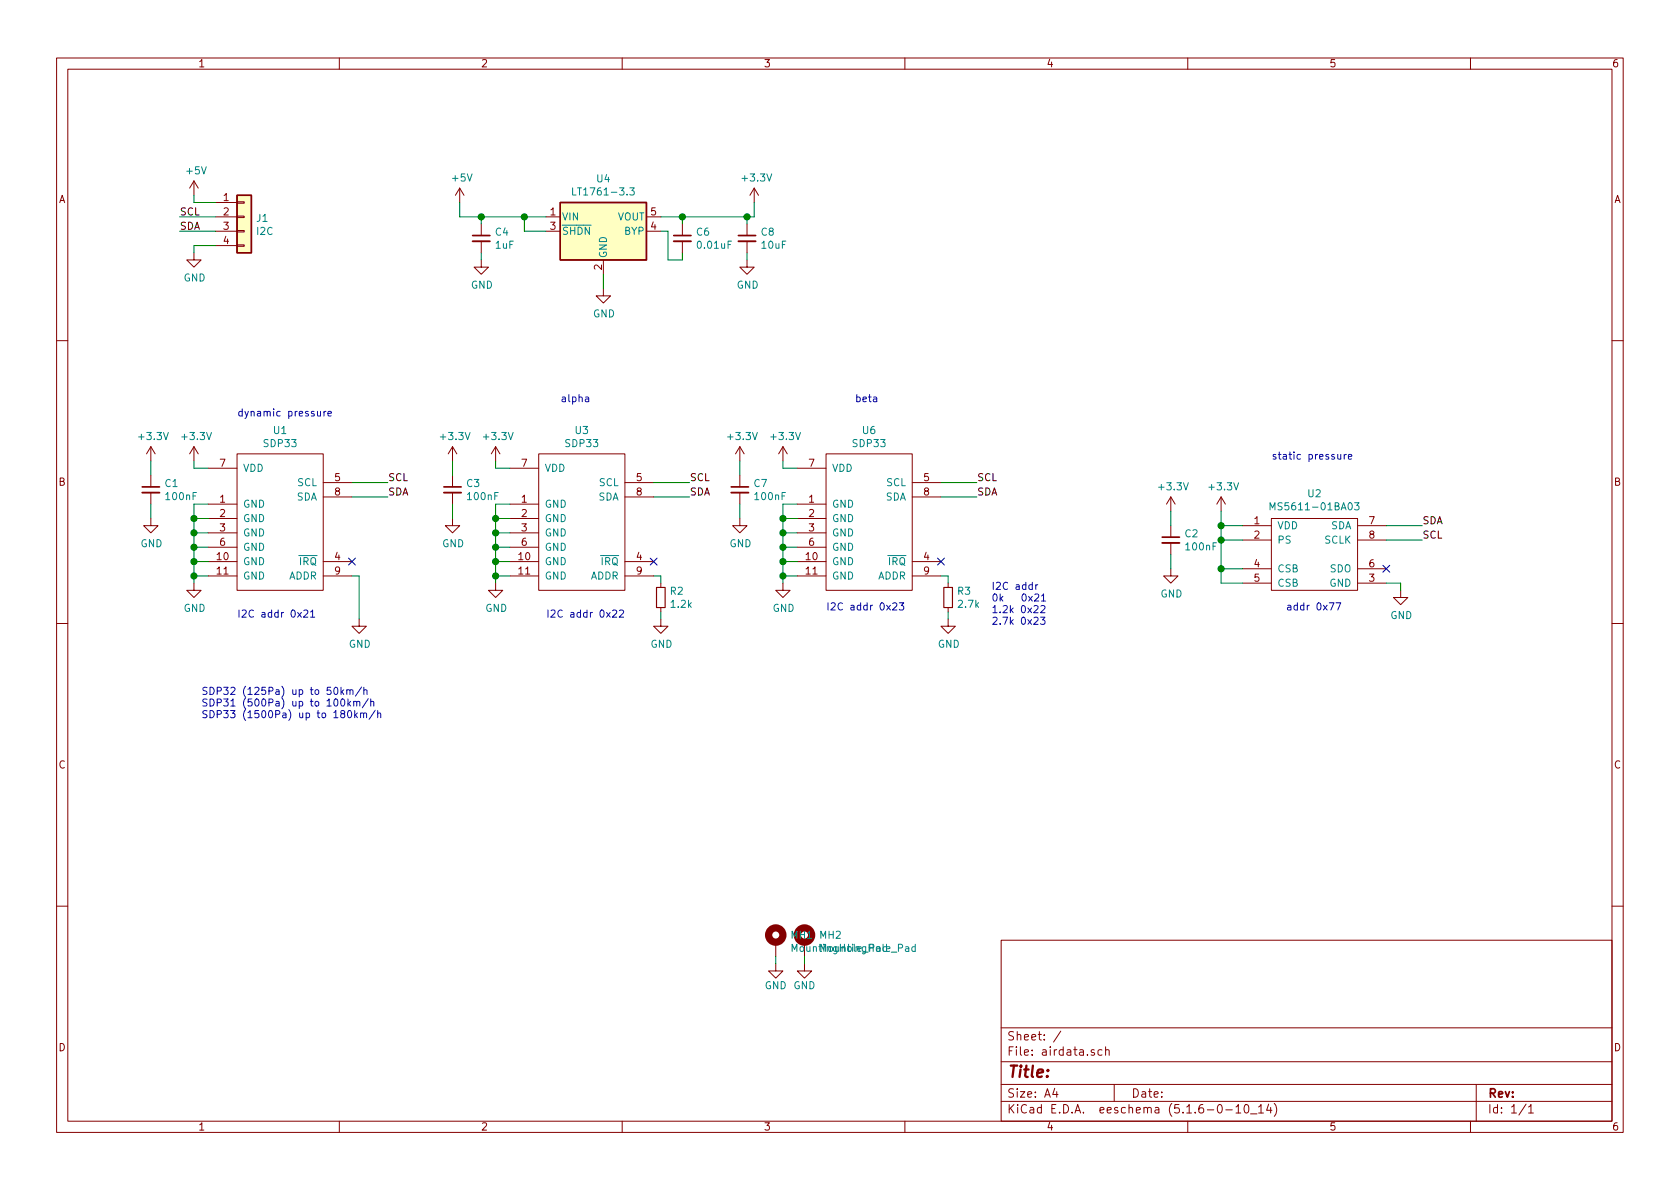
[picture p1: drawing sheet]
EESchema Schematic File Version 4
LIBS:airdata-cache
EELAYER 29 0
EELAYER END
$Descr A4 11693 8268
encoding utf-8
Sheet 1 1
Title ""
Date ""
Rev ""
Comp ""
Comment1 ""
Comment2 ""
Comment3 ""
Comment4 ""
$EndDescr
$Comp
L Connector_Generic:Conn_01x04 J1
U 1 1
P 1700 1500
F 0 "J1" H 1780 1492 50  0000 L CNN
F 1 "I2C" H 1780 1401 50  0000 L CNN
F 2 "Connector_JST:JST_GH_SM04B-GHS-TB_1x04-1MP_P1.25mm_Horizontal" H 1700 1500 50  0001 C CNN
F 3 "~" H 1700 1500 50  0001 C CNN
	1    1700 1500
	1    0    0    -1  
$EndComp
$Comp
L power:+5V #PWR0101
U 1 1
P 1350 1350
F 0 "#PWR0101" H 1350 1200 50  0001 C CNN
F 1 "+5V" H 1365 1523 50  0000 C CNN
F 2 "" H 1350 1350 50  0001 C CNN
F 3 "" H 1350 1350 50  0001 C CNN
	1    1350 1350
	1    0    0    -1  
$EndComp
Wire Wire Line
	1350 1350 1350 1400
Wire Wire Line
	1350 1400 1500 1400
$Comp
L power:GND #PWR0102
U 1 1
P 1350 1750
F 0 "#PWR0102" H 1350 1500 50  0001 C CNN
F 1 "GND" H 1355 1577 50  0000 C CNN
F 2 "" H 1350 1750 50  0001 C CNN
F 3 "" H 1350 1750 50  0001 C CNN
	1    1350 1750
	1    0    0    -1  
$EndComp
Wire Wire Line
	1350 1750 1350 1700
Wire Wire Line
	1350 1700 1500 1700
Text Label 1250 1500 0    50   ~ 0
SCL
Text Label 1250 1600 0    50   ~ 0
SDA
Wire Wire Line
	1250 1600 1500 1600
Wire Wire Line
	1250 1500 1500 1500
$Comp
L Regulator_Linear:LT1761-3.3 U4
U 1 1
P 4200 1600
F 0 "U4" H 4200 1967 50  0000 C CNN
F 1 "LT1761-3.3" H 4200 1876 50  0000 C CNN
F 2 "Package_TO_SOT_SMD:TSOT-23-5" H 4200 1925 50  0001 C CNN
F 3 "http://cds.linear.com/docs/en/datasheet/1761sff.pdf" H 4200 1600 50  0001 C CNN
	1    4200 1600
	1    0    0    -1  
$EndComp
$Comp
L sensors:SDP32 U1
U 1 1
P 1950 3700
F 0 "U1" H 1950 4415 50  0000 C CNN
F 1 "SDP33" H 1950 4324 50  0000 C CNN
F 2 "footprints:SDP3x" H 1950 3700 50  0001 C CNN
F 3 "" H 1950 3700 50  0001 C CNN
	1    1950 3700
	1    0    0    -1  
$EndComp
Text Label 2700 3350 0    50   ~ 0
SCL
Text Label 2700 3450 0    50   ~ 0
SDA
Wire Wire Line
	2700 3450 2450 3450
Wire Wire Line
	2700 3350 2450 3350
$Comp
L power:GND #PWR0105
U 1 1
P 3350 1800
F 0 "#PWR0105" H 3350 1550 50  0001 C CNN
F 1 "GND" H 3355 1627 50  0000 C CNN
F 2 "" H 3350 1800 50  0001 C CNN
F 3 "" H 3350 1800 50  0001 C CNN
	1    3350 1800
	1    0    0    -1  
$EndComp
Wire Wire Line
	3350 1800 3350 1750
$Comp
L Device:C_Small C4
U 1 1
P 3350 1650
F 0 "C4" H 3442 1696 50  0000 L CNN
F 1 "1uF" H 3442 1605 50  0000 L CNN
F 2 "Capacitor_SMD:C_0603_1608Metric" H 3350 1650 50  0001 C CNN
F 3 "~" H 3350 1650 50  0001 C CNN
	1    3350 1650
	1    0    0    -1  
$EndComp
Wire Wire Line
	3350 1550 3350 1500
Wire Wire Line
	3350 1500 3650 1500
$Comp
L power:+5V #PWR0106
U 1 1
P 3200 1400
F 0 "#PWR0106" H 3200 1250 50  0001 C CNN
F 1 "+5V" H 3215 1573 50  0000 C CNN
F 2 "" H 3200 1400 50  0001 C CNN
F 3 "" H 3200 1400 50  0001 C CNN
	1    3200 1400
	1    0    0    -1  
$EndComp
Wire Wire Line
	3200 1400 3200 1500
Wire Wire Line
	3200 1500 3350 1500
Connection ~ 3350 1500
Wire Wire Line
	3800 1600 3650 1600
Wire Wire Line
	3650 1600 3650 1500
Connection ~ 3650 1500
Wire Wire Line
	3650 1500 3800 1500
$Comp
L Device:C_Small C6
U 1 1
P 4750 1650
F 0 "C6" H 4842 1696 50  0000 L CNN
F 1 "0.01uF" H 4842 1605 50  0000 L CNN
F 2 "Capacitor_SMD:C_0603_1608Metric" H 4750 1650 50  0001 C CNN
F 3 "~" H 4750 1650 50  0001 C CNN
	1    4750 1650
	1    0    0    -1  
$EndComp
Wire Wire Line
	4600 1500 4750 1500
Wire Wire Line
	4750 1550 4750 1500
Connection ~ 4750 1500
Wire Wire Line
	4600 1600 4650 1600
Wire Wire Line
	4650 1600 4650 1800
Wire Wire Line
	4650 1800 4750 1800
Wire Wire Line
	4750 1800 4750 1750
$Comp
L power:+3.3V #PWR0107
U 1 1
P 5250 1400
F 0 "#PWR0107" H 5250 1250 50  0001 C CNN
F 1 "+3.3V" H 5265 1573 50  0000 C CNN
F 2 "" H 5250 1400 50  0001 C CNN
F 3 "" H 5250 1400 50  0001 C CNN
	1    5250 1400
	1    0    0    -1  
$EndComp
Wire Wire Line
	5250 1400 5250 1500
Wire Wire Line
	4750 1500 5200 1500
$Comp
L Device:C_Small C8
U 1 1
P 5200 1650
F 0 "C8" H 5292 1696 50  0000 L CNN
F 1 "10uF" H 5292 1605 50  0000 L CNN
F 2 "Capacitor_SMD:C_0603_1608Metric" H 5200 1650 50  0001 C CNN
F 3 "~" H 5200 1650 50  0001 C CNN
	1    5200 1650
	1    0    0    -1  
$EndComp
Wire Wire Line
	5200 1550 5200 1500
Connection ~ 5200 1500
Wire Wire Line
	5200 1500 5250 1500
$Comp
L power:GND #PWR0108
U 1 1
P 5200 1800
F 0 "#PWR0108" H 5200 1550 50  0001 C CNN
F 1 "GND" H 5205 1627 50  0000 C CNN
F 2 "" H 5200 1800 50  0001 C CNN
F 3 "" H 5200 1800 50  0001 C CNN
	1    5200 1800
	1    0    0    -1  
$EndComp
Wire Wire Line
	5200 1800 5200 1750
$Comp
L power:+3.3V #PWR0109
U 1 1
P 1350 3200
F 0 "#PWR0109" H 1350 3050 50  0001 C CNN
F 1 "+3.3V" H 1365 3373 50  0000 C CNN
F 2 "" H 1350 3200 50  0001 C CNN
F 3 "" H 1350 3200 50  0001 C CNN
	1    1350 3200
	1    0    0    -1  
$EndComp
Wire Wire Line
	1350 3200 1350 3250
Wire Wire Line
	1350 3250 1450 3250
$Comp
L power:GND #PWR0110
U 1 1
P 1350 4050
F 0 "#PWR0110" H 1350 3800 50  0001 C CNN
F 1 "GND" H 1355 3877 50  0000 C CNN
F 2 "" H 1350 4050 50  0001 C CNN
F 3 "" H 1350 4050 50  0001 C CNN
	1    1350 4050
	1    0    0    -1  
$EndComp
Wire Wire Line
	1350 4050 1350 4000
Wire Wire Line
	1350 3500 1450 3500
Wire Wire Line
	1450 3600 1350 3600
Connection ~ 1350 3600
Wire Wire Line
	1350 3600 1350 3500
Wire Wire Line
	1350 3700 1450 3700
Connection ~ 1350 3700
Wire Wire Line
	1350 3700 1350 3600
Wire Wire Line
	1350 3800 1450 3800
Connection ~ 1350 3800
Wire Wire Line
	1350 3800 1350 3700
Connection ~ 1350 3900
Wire Wire Line
	1350 3900 1350 3800
Wire Wire Line
	1350 3900 1450 3900
Wire Wire Line
	1450 4000 1350 4000
Connection ~ 1350 4000
Wire Wire Line
	1350 4000 1350 3900
NoConn ~ 2450 3900
Wire Wire Line
	2450 4000 2500 4000
$Comp
L power:GND #PWR0111
U 1 1
P 2500 4300
F 0 "#PWR0111" H 2500 4050 50  0001 C CNN
F 1 "GND" H 2505 4127 50  0000 C CNN
F 2 "" H 2500 4300 50  0001 C CNN
F 3 "" H 2500 4300 50  0001 C CNN
	1    2500 4300
	1    0    0    -1  
$EndComp
Text Notes 6900 4350 0    50   ~ 0
I2C addr\n0k   0x21\n1.2k 0x22\n2.7k 0x23
$Comp
L sensors:SDP32 U3
U 1 1
P 4050 3700
F 0 "U3" H 4050 4415 50  0000 C CNN
F 1 "SDP33" H 4050 4324 50  0000 C CNN
F 2 "footprints:SDP3x" H 4050 3700 50  0001 C CNN
F 3 "" H 4050 3700 50  0001 C CNN
	1    4050 3700
	1    0    0    -1  
$EndComp
Text Label 4800 3350 0    50   ~ 0
SCL
Text Label 4800 3450 0    50   ~ 0
SDA
Wire Wire Line
	4800 3450 4550 3450
Wire Wire Line
	4800 3350 4550 3350
$Comp
L power:+3.3V #PWR0112
U 1 1
P 3450 3200
F 0 "#PWR0112" H 3450 3050 50  0001 C CNN
F 1 "+3.3V" H 3465 3373 50  0000 C CNN
F 2 "" H 3450 3200 50  0001 C CNN
F 3 "" H 3450 3200 50  0001 C CNN
	1    3450 3200
	1    0    0    -1  
$EndComp
Wire Wire Line
	3450 3200 3450 3250
Wire Wire Line
	3450 3250 3550 3250
$Comp
L power:GND #PWR0113
U 1 1
P 3450 4050
F 0 "#PWR0113" H 3450 3800 50  0001 C CNN
F 1 "GND" H 3455 3877 50  0000 C CNN
F 2 "" H 3450 4050 50  0001 C CNN
F 3 "" H 3450 4050 50  0001 C CNN
	1    3450 4050
	1    0    0    -1  
$EndComp
Wire Wire Line
	3450 4050 3450 4000
Wire Wire Line
	3450 3500 3550 3500
Wire Wire Line
	3550 3600 3450 3600
Connection ~ 3450 3600
Wire Wire Line
	3450 3600 3450 3500
Wire Wire Line
	3450 3700 3550 3700
Connection ~ 3450 3700
Wire Wire Line
	3450 3700 3450 3600
Wire Wire Line
	3450 3800 3550 3800
Connection ~ 3450 3800
Wire Wire Line
	3450 3800 3450 3700
Connection ~ 3450 3900
Wire Wire Line
	3450 3900 3450 3800
Wire Wire Line
	3450 3900 3550 3900
Wire Wire Line
	3550 4000 3450 4000
Connection ~ 3450 4000
Wire Wire Line
	3450 4000 3450 3900
NoConn ~ 4550 3900
$Comp
L Device:R_Small R2
U 1 1
P 4600 4150
F 0 "R2" H 4659 4196 50  0000 L CNN
F 1 "1.2k" H 4659 4105 50  0000 L CNN
F 2 "Resistor_SMD:R_0603_1608Metric" H 4600 4150 50  0001 C CNN
F 3 "~" H 4600 4150 50  0001 C CNN
	1    4600 4150
	1    0    0    -1  
$EndComp
Wire Wire Line
	4550 4000 4600 4000
Wire Wire Line
	4600 4000 4600 4050
$Comp
L power:GND #PWR0114
U 1 1
P 4600 4300
F 0 "#PWR0114" H 4600 4050 50  0001 C CNN
F 1 "GND" H 4605 4127 50  0000 C CNN
F 2 "" H 4600 4300 50  0001 C CNN
F 3 "" H 4600 4300 50  0001 C CNN
	1    4600 4300
	1    0    0    -1  
$EndComp
Wire Wire Line
	4600 4300 4600 4250
$Comp
L sensors:SDP32 U6
U 1 1
P 6050 3700
F 0 "U6" H 6050 4415 50  0000 C CNN
F 1 "SDP33" H 6050 4324 50  0000 C CNN
F 2 "footprints:SDP3x" H 6050 3700 50  0001 C CNN
F 3 "" H 6050 3700 50  0001 C CNN
	1    6050 3700
	1    0    0    -1  
$EndComp
$Comp
L power:+3.3V #PWR0115
U 1 1
P 5450 3200
F 0 "#PWR0115" H 5450 3050 50  0001 C CNN
F 1 "+3.3V" H 5465 3373 50  0000 C CNN
F 2 "" H 5450 3200 50  0001 C CNN
F 3 "" H 5450 3200 50  0001 C CNN
	1    5450 3200
	1    0    0    -1  
$EndComp
Wire Wire Line
	5450 3200 5450 3250
Wire Wire Line
	5450 3250 5550 3250
$Comp
L power:GND #PWR0116
U 1 1
P 5450 4050
F 0 "#PWR0116" H 5450 3800 50  0001 C CNN
F 1 "GND" H 5455 3877 50  0000 C CNN
F 2 "" H 5450 4050 50  0001 C CNN
F 3 "" H 5450 4050 50  0001 C CNN
	1    5450 4050
	1    0    0    -1  
$EndComp
Wire Wire Line
	5450 4050 5450 4000
Wire Wire Line
	5450 3500 5550 3500
Wire Wire Line
	5550 3600 5450 3600
Connection ~ 5450 3600
Wire Wire Line
	5450 3600 5450 3500
Wire Wire Line
	5450 3700 5550 3700
Connection ~ 5450 3700
Wire Wire Line
	5450 3700 5450 3600
Wire Wire Line
	5450 3800 5550 3800
Connection ~ 5450 3800
Wire Wire Line
	5450 3800 5450 3700
Connection ~ 5450 3900
Wire Wire Line
	5450 3900 5450 3800
Wire Wire Line
	5450 3900 5550 3900
Wire Wire Line
	5550 4000 5450 4000
Connection ~ 5450 4000
Wire Wire Line
	5450 4000 5450 3900
NoConn ~ 6550 3900
$Comp
L Device:R_Small R3
U 1 1
P 6600 4150
F 0 "R3" H 6659 4196 50  0000 L CNN
F 1 "2.7k" H 6659 4105 50  0000 L CNN
F 2 "Resistor_SMD:R_0603_1608Metric" H 6600 4150 50  0001 C CNN
F 3 "~" H 6600 4150 50  0001 C CNN
	1    6600 4150
	1    0    0    -1  
$EndComp
Wire Wire Line
	6550 4000 6600 4000
Wire Wire Line
	6600 4000 6600 4050
$Comp
L power:GND #PWR0117
U 1 1
P 6600 4300
F 0 "#PWR0117" H 6600 4050 50  0001 C CNN
F 1 "GND" H 6605 4127 50  0000 C CNN
F 2 "" H 6600 4300 50  0001 C CNN
F 3 "" H 6600 4300 50  0001 C CNN
	1    6600 4300
	1    0    0    -1  
$EndComp
Wire Wire Line
	6600 4300 6600 4250
Text Notes 5750 4250 0    50   ~ 0
I2C addr 0x23
$Comp
L airdata-rescue:MS5611-01BA03-symbols U2
U 1 1
P 9050 3850
F 0 "U2" H 9150 4275 50  0000 C CNN
F 1 "MS5611-01BA03" H 9150 4184 50  0000 C CNN
F 2 "footprints:MS5611-01BA" H 9050 3850 50  0001 C CNN
F 3 "" H 9050 3850 50  0001 C CNN
	1    9050 3850
	1    0    0    -1  
$EndComp
Text Notes 8950 4250 0    50   ~ 0
addr 0x77
$Comp
L power:GND #PWR0118
U 1 1
P 9750 4100
F 0 "#PWR0118" H 9750 3850 50  0001 C CNN
F 1 "GND" H 9755 3927 50  0000 C CNN
F 2 "" H 9750 4100 50  0001 C CNN
F 3 "" H 9750 4100 50  0001 C CNN
	1    9750 4100
	1    0    0    -1  
$EndComp
Wire Wire Line
	9750 4100 9750 4050
Wire Wire Line
	9750 4050 9650 4050
$Comp
L power:+3.3V #PWR0119
U 1 1
P 8500 3550
F 0 "#PWR0119" H 8500 3400 50  0001 C CNN
F 1 "+3.3V" H 8515 3723 50  0000 C CNN
F 2 "" H 8500 3550 50  0001 C CNN
F 3 "" H 8500 3550 50  0001 C CNN
	1    8500 3550
	1    0    0    -1  
$EndComp
$Comp
L Device:C_Small C1
U 1 1
P 1050 3400
F 0 "C1" H 1142 3446 50  0000 L CNN
F 1 "100nF" H 1142 3355 50  0000 L CNN
F 2 "Capacitor_SMD:C_0603_1608Metric" H 1050 3400 50  0001 C CNN
F 3 "~" H 1050 3400 50  0001 C CNN
	1    1050 3400
	1    0    0    -1  
$EndComp
$Comp
L power:+3.3V #PWR0120
U 1 1
P 1050 3200
F 0 "#PWR0120" H 1050 3050 50  0001 C CNN
F 1 "+3.3V" H 1065 3373 50  0000 C CNN
F 2 "" H 1050 3200 50  0001 C CNN
F 3 "" H 1050 3200 50  0001 C CNN
	1    1050 3200
	1    0    0    -1  
$EndComp
$Comp
L power:GND #PWR0121
U 1 1
P 1050 3600
F 0 "#PWR0121" H 1050 3350 50  0001 C CNN
F 1 "GND" H 1055 3427 50  0000 C CNN
F 2 "" H 1050 3600 50  0001 C CNN
F 3 "" H 1050 3600 50  0001 C CNN
	1    1050 3600
	1    0    0    -1  
$EndComp
Wire Wire Line
	1050 3500 1050 3600
Wire Wire Line
	1050 3300 1050 3200
$Comp
L Device:C_Small C3
U 1 1
P 3150 3400
F 0 "C3" H 3242 3446 50  0000 L CNN
F 1 "100nF" H 3242 3355 50  0000 L CNN
F 2 "Capacitor_SMD:C_0603_1608Metric" H 3150 3400 50  0001 C CNN
F 3 "~" H 3150 3400 50  0001 C CNN
	1    3150 3400
	1    0    0    -1  
$EndComp
$Comp
L power:+3.3V #PWR0122
U 1 1
P 3150 3200
F 0 "#PWR0122" H 3150 3050 50  0001 C CNN
F 1 "+3.3V" H 3165 3373 50  0000 C CNN
F 2 "" H 3150 3200 50  0001 C CNN
F 3 "" H 3150 3200 50  0001 C CNN
	1    3150 3200
	1    0    0    -1  
$EndComp
$Comp
L power:GND #PWR0123
U 1 1
P 3150 3600
F 0 "#PWR0123" H 3150 3350 50  0001 C CNN
F 1 "GND" H 3155 3427 50  0000 C CNN
F 2 "" H 3150 3600 50  0001 C CNN
F 3 "" H 3150 3600 50  0001 C CNN
	1    3150 3600
	1    0    0    -1  
$EndComp
Wire Wire Line
	3150 3500 3150 3600
Wire Wire Line
	3150 3300 3150 3200
$Comp
L Device:C_Small C7
U 1 1
P 5150 3400
F 0 "C7" H 5242 3446 50  0000 L CNN
F 1 "100nF" H 5242 3355 50  0000 L CNN
F 2 "Capacitor_SMD:C_0603_1608Metric" H 5150 3400 50  0001 C CNN
F 3 "~" H 5150 3400 50  0001 C CNN
	1    5150 3400
	1    0    0    -1  
$EndComp
$Comp
L power:+3.3V #PWR0124
U 1 1
P 5150 3200
F 0 "#PWR0124" H 5150 3050 50  0001 C CNN
F 1 "+3.3V" H 5165 3373 50  0000 C CNN
F 2 "" H 5150 3200 50  0001 C CNN
F 3 "" H 5150 3200 50  0001 C CNN
	1    5150 3200
	1    0    0    -1  
$EndComp
$Comp
L power:GND #PWR0125
U 1 1
P 5150 3600
F 0 "#PWR0125" H 5150 3350 50  0001 C CNN
F 1 "GND" H 5155 3427 50  0000 C CNN
F 2 "" H 5150 3600 50  0001 C CNN
F 3 "" H 5150 3600 50  0001 C CNN
	1    5150 3600
	1    0    0    -1  
$EndComp
Wire Wire Line
	5150 3500 5150 3600
Wire Wire Line
	5150 3300 5150 3200
Text Label 9900 3750 0    50   ~ 0
SCL
Text Label 9900 3650 0    50   ~ 0
SDA
Wire Wire Line
	9900 3650 9650 3650
Wire Wire Line
	9900 3750 9650 3750
NoConn ~ 9650 3950
Wire Wire Line
	8650 4050 8500 4050
Wire Wire Line
	8500 4050 8500 3950
Wire Wire Line
	8650 3950 8500 3950
Connection ~ 8500 3950
Wire Wire Line
	8500 3950 8500 3750
Wire Wire Line
	8650 3750 8500 3750
Connection ~ 8500 3750
Wire Wire Line
	8500 3750 8500 3650
Wire Wire Line
	8650 3650 8500 3650
Connection ~ 8500 3650
Wire Wire Line
	8500 3650 8500 3550
$Comp
L Device:C_Small C2
U 1 1
P 8150 3750
F 0 "C2" H 8242 3796 50  0000 L CNN
F 1 "100nF" H 8242 3705 50  0000 L CNN
F 2 "Capacitor_SMD:C_0603_1608Metric" H 8150 3750 50  0001 C CNN
F 3 "~" H 8150 3750 50  0001 C CNN
	1    8150 3750
	1    0    0    -1  
$EndComp
$Comp
L power:+3.3V #PWR0126
U 1 1
P 8150 3550
F 0 "#PWR0126" H 8150 3400 50  0001 C CNN
F 1 "+3.3V" H 8165 3723 50  0000 C CNN
F 2 "" H 8150 3550 50  0001 C CNN
F 3 "" H 8150 3550 50  0001 C CNN
	1    8150 3550
	1    0    0    -1  
$EndComp
$Comp
L power:GND #PWR0127
U 1 1
P 8150 3950
F 0 "#PWR0127" H 8150 3700 50  0001 C CNN
F 1 "GND" H 8155 3777 50  0000 C CNN
F 2 "" H 8150 3950 50  0001 C CNN
F 3 "" H 8150 3950 50  0001 C CNN
	1    8150 3950
	1    0    0    -1  
$EndComp
Wire Wire Line
	8150 3850 8150 3950
Wire Wire Line
	8150 3650 8150 3550
Text Notes 3900 2800 0    50   ~ 0
alpha
Text Notes 5950 2800 0    50   ~ 0
beta
Text Notes 1650 2900 0    50   ~ 0
dynamic pressure
Text Notes 8850 3200 0    50   ~ 0
static pressure
Text Label 6800 3350 0    50   ~ 0
SCL
Text Label 6800 3450 0    50   ~ 0
SDA
Wire Wire Line
	6800 3450 6550 3450
Wire Wire Line
	6800 3350 6550 3350
$Comp
L power:GND #PWR0132
U 1 1
P 4200 2000
F 0 "#PWR0132" H 4200 1750 50  0001 C CNN
F 1 "GND" H 4205 1827 50  0000 C CNN
F 2 "" H 4200 2000 50  0001 C CNN
F 3 "" H 4200 2000 50  0001 C CNN
	1    4200 2000
	1    0    0    -1  
$EndComp
Wire Wire Line
	4200 2000 4200 1900
Text Notes 1400 5000 0    50   ~ 0
SDP32 (125Pa) up to 50km/h\nSDP31 (500Pa) up to 100km/h\nSDP33 (1500Pa) up to 180km/h
Wire Wire Line
	2500 4000 2500 4300
$Comp
L Mechanical:MountingHole_Pad MH1
U 1 1
P 5400 6550
F 0 "MH1" H 5500 6601 50  0000 L CNN
F 1 "MountingHole_Pad" H 5500 6510 50  0000 L CNN
F 2 "MountingHole:MountingHole_2.2mm_M2_Pad_Via" H 5400 6550 50  0001 C CNN
F 3 "~" H 5400 6550 50  0001 C CNN
	1    5400 6550
	1    0    0    -1  
$EndComp
$Comp
L power:GND #PWR0128
U 1 1
P 5400 6700
F 0 "#PWR0128" H 5400 6450 50  0001 C CNN
F 1 "GND" H 5400 6550 50  0000 C CNN
F 2 "" H 5400 6700 50  0001 C CNN
F 3 "" H 5400 6700 50  0001 C CNN
	1    5400 6700
	1    0    0    -1  
$EndComp
$Comp
L power:GND #PWR0129
U 1 1
P 5600 6700
F 0 "#PWR0129" H 5600 6450 50  0001 C CNN
F 1 "GND" H 5600 6550 50  0000 C CNN
F 2 "" H 5600 6700 50  0001 C CNN
F 3 "" H 5600 6700 50  0001 C CNN
	1    5600 6700
	1    0    0    -1  
$EndComp
$Comp
L Mechanical:MountingHole_Pad MH2
U 1 1
P 5600 6550
F 0 "MH2" H 5700 6601 50  0000 L CNN
F 1 "MountingHole_Pad" H 5700 6510 50  0000 L CNN
F 2 "MountingHole:MountingHole_2.2mm_M2_Pad_Via" H 5600 6550 50  0001 C CNN
F 3 "~" H 5600 6550 50  0001 C CNN
	1    5600 6550
	1    0    0    -1  
$EndComp
Wire Wire Line
	5400 6650 5400 6700
Wire Wire Line
	5600 6650 5600 6700
Text Notes 3800 4300 0    50   ~ 0
I2C addr 0x22
Text Notes 1650 4300 0    50   ~ 0
I2C addr 0x21
$EndSCHEMATC
